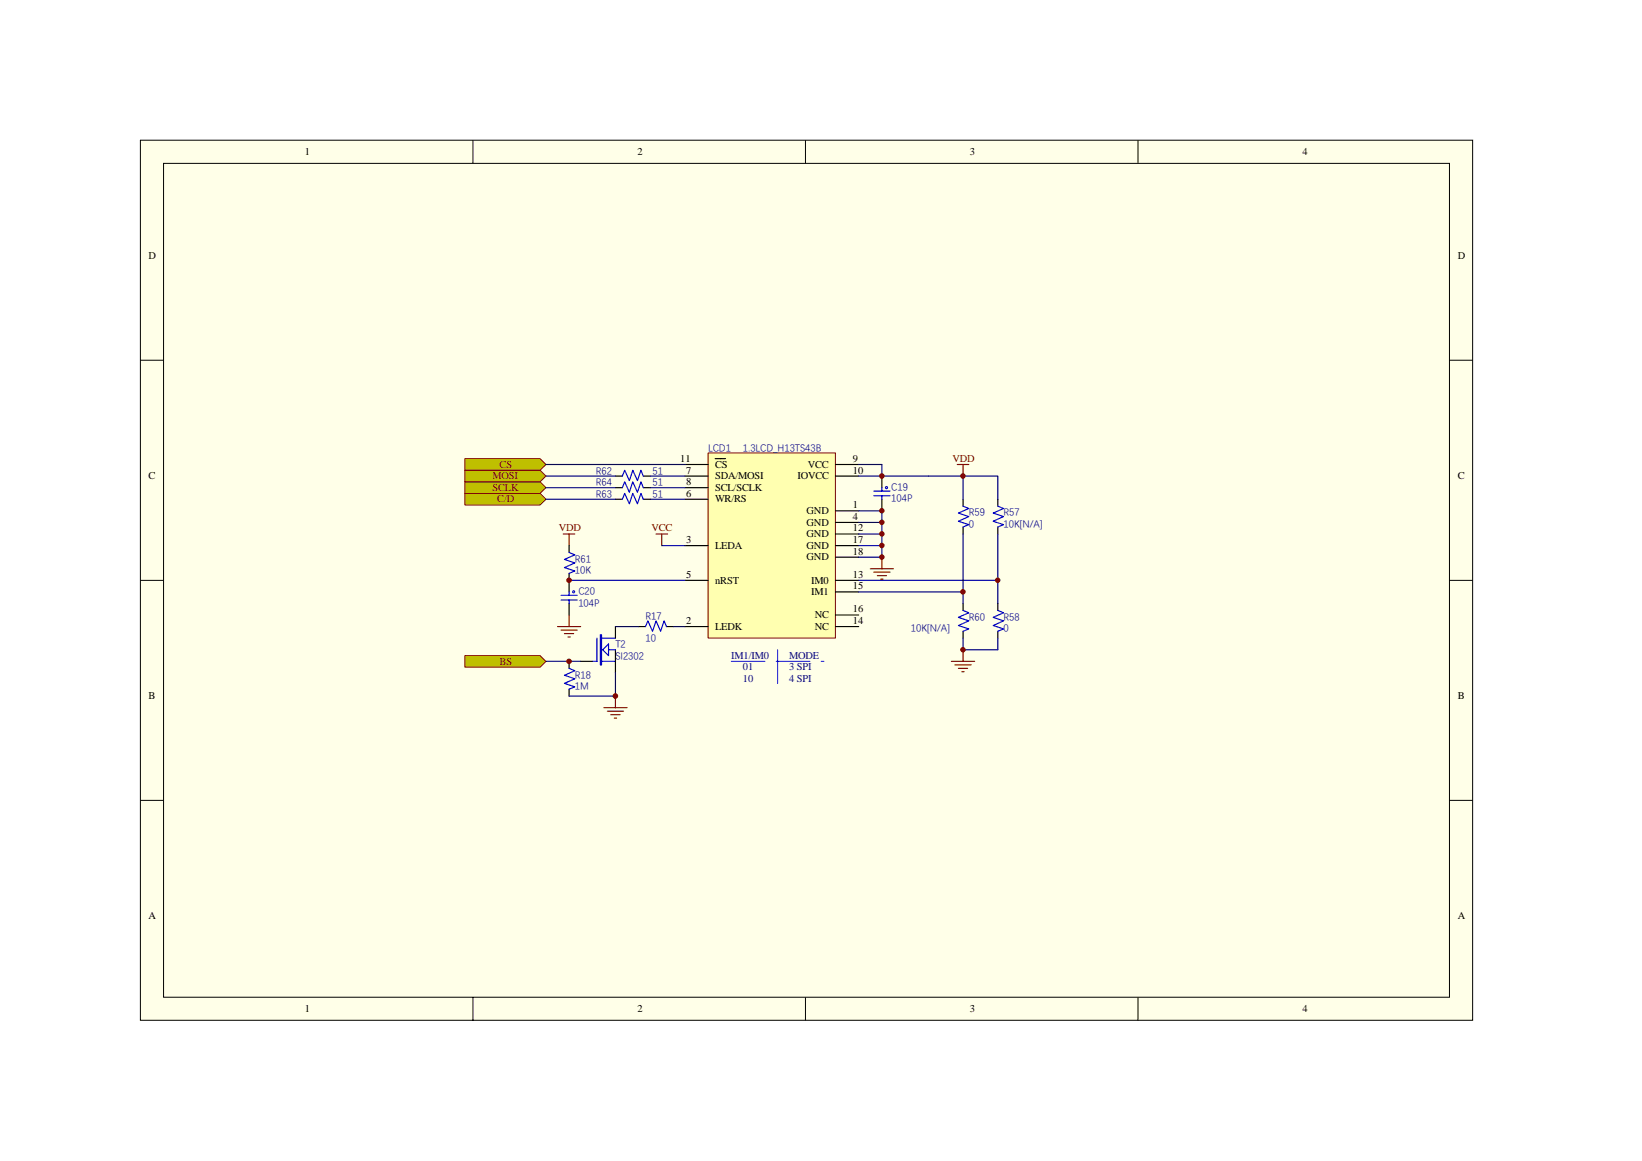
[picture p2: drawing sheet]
<svg xmlns="http://www.w3.org/2000/svg" width="297mm" height="210mm" viewBox="0 0 297 210" stroke-linecap="round" stroke-linejoin="round" font-family="sans-serif">
<path d="M25.4 25.4h241v159.1h-241z" fill="#ffffe8"/>
<g fill="none" stroke="#000" stroke-width=".18">
<path d="M25.4 25.4h241v159.1h-241zM29.6 29.5h232.6v150.9h-232.6zM85.6 25.4v4.1M145.7 25.4v4.1M205.9 25.4v4.1M25.4 65.2h4.2M262.2 65.2h4.2M25.4 105h4.2M262.2 105h4.2M25.4 144.8h4.2M262.2 144.8h4.2M85.6 180.4v4.2"/>
<path d="M145.7 180.4v4.2M205.9 180.4v4.2"/>
</g>
<g fill="#bfbf00" stroke="#800000" stroke-width=".18">
<path d="M84.1 87.1h13.6l1.1 1.1-1.1 1h-13.6z" fill-rule="evenodd"/>
<path d="M84.1 85h13.6l1.1 1.1-1.1 1h-13.6z" fill-rule="evenodd"/>
</g>
<path d="M172.1 119.6h4.2M174.2 117.5v2.1M172.7 120.2h3M173.4 120.9h1.6M174 121.5h.4" fill="none" stroke="#800000" stroke-width=".21"/>
<g fill="#bfbf00" stroke="#800000" stroke-width=".18">
<path d="M84.1 83h13.6l1.1 1-1.1 1h-13.6z" fill-rule="evenodd"/>
<path d="M84.1 89.2h13.6l1.1 1.1-1.1 1h-13.6z" fill-rule="evenodd"/>
</g>
<path d="M128.1 81.9h23v33.5h-23z" fill="#ffffb0"/>
<path d="M128.1 81.9h23v33.5h-23z" fill="none" stroke="#800000" stroke-width=".18"/>
<g fill="none" stroke="#000" stroke-width=".21">
<path d="M123.9 98.7h4.2M123.9 90.3h4.2M123.9 86.1h4.2M123.9 88.2h4.2M123.9 84h4.2M129.4 83h1.9M151.1 92.4h4.2M151.1 98.7h4.2M151.1 94.5h4.2M151.1 86.1h4.2M151.1 84h4.2M151.1 96.6h4.2"/>
<path d="M159.5 86.1v2.1M159.5 90.3v2.1M123.9 113.3h4.2M123.9 105h4.2M151.1 113.3h4.2M151.1 105h4.2M151.1 107.1h4.2M151.1 111.2h4.2M151.1 100.8h4.2"/>
</g>
<path d="M132.3 119.6h16.8M140.7 117.5v6.3" fill="none" stroke="#00f" stroke-width=".18" stroke-dasharray="6.1 2"/>
<path d="M159.5 84v2.1h8.4" fill="none" stroke="#000080" stroke-width=".21"/>
<path d="M173.2 84h2.1M174.2 84v2.1" fill="none" stroke="#800000" stroke-width=".21"/>
<path d="M158.1 89.7h2.9M158.1 88.8h2.9M159.5 88.2v.6M159.5 89.7v.6" fill="none" stroke="#00f" stroke-width=".21"/>
<circle cx="160.4" cy="88.2" r=".2" fill="#c0c0c0" stroke="#00f" stroke-width=".18"/>
<path d="M118.7 96.6h2.1M119.7 96.6v2.1M109.2 128h4.2M109.9 128.6h2.9M110.5 129.3h1.7M111.1 129.9h.4M111.3 125.9v2.1" fill="none" stroke="#800000" stroke-width=".21"/>
<path d="M111.3 88.2h1.3M111.3 86.1h1.3M116.4 88.2h1.2M116.4 86.1h1.2M103 119.6v1.3M105 119.6h2.1M111.3 113.3v2.1M111.3 117.5v4.2M103 124.7v1.2" fill="none" stroke="#000" stroke-width=".21"/>
<path d="M112.6 88.2l.4-1.1 .9 1.9 .6-1.9 .8 1.9 .6-1.9 .5 1.1M112.6 86.1l.4-1.1 .9 1.9 .6-1.9 .8 1.9 .6-1.9 .5 1.1M108 115.4v4.2h-.9M108.6 114.8h.2v5.4h-.2zM108.8 119.6h2.5M108.8 115.4h2.5M109 117.5l1.1-1v2.1zM110.1 117.5h1.2M103 120.9l1 .4-1.9 .8 1.9 .7-1.9 .8 1.9 .6-1 .5" fill="none" stroke="#00f" stroke-width=".21"/>
<path d="M98.8 88.2h12.5M98.8 86.1h12.5M98.8 84h25.1M117.6 88.2h6.3M117.6 86.1h6.3M117.6 90.3h6.3M98.8 119.6h6.2M111.3 121.7v4.2" fill="none" stroke="#000080" stroke-width=".21"/>
<path d="M84.1 118.6h13.6l1.1 1-1.1 1.1h-13.6z" fill-rule="evenodd" fill="#bfbf00" stroke="#800000" stroke-width=".18"/>
<g fill="none" stroke="#000080" stroke-width=".21">
<path d="M155.3 92.4h4.2M155.3 94.5h4.2M155.3 84h4.2M155.3 86.1h4.2M155.3 96.6h4.2M155.3 98.7h4.2M174.2 96.6v10.5h-18.9M174.2 86.1v4.2M180.5 96.6v8.4h-25.2M111.3 113.3h4.2M121.8 113.3h2.1M155.3 100.8h4.2"/>
<path d="M174.2 107.1v2M174.2 117.5h6.3M180.5 105v4.1M103 125.9h8.3"/>
</g>
<g fill="#800000" stroke="#800000" stroke-width=".18">
<circle cx="159.5" cy="86.1" r=".41"/>
<circle cx="102.9" cy="119.6" r=".41"/>
</g>
<path d="M174.2 90.3v1.2M174.2 95.3v1.3M180.5 90.3v1.2M180.5 95.3v1.3M103 105v2.1M103 109.1v2.1M115.5 113.3h1.3M120.6 113.3h1.2M174.2 109.1v1.3M174.2 114.2v1.2M180.5 109.1v1.3M180.5 114.2v1.2" fill="none" stroke="#000" stroke-width=".21"/>
<path d="M174.2 91.5l1.1 .5-1.9 .8 1.9 .6-1.9 .9 1.9 .6-1.1 .4M180.5 91.5l1 .5-1.8 .8 1.8 .6-1.8 .9 1.8 .6-1 .4M101.5 108.5h2.9M101.5 107.7h2.9M103 107.1v.6M103 108.5v.6M116.8 113.3l.4-1 .8 1.9 .7-1.9 .8 1.9 .6-1.9 .5 1M174.2 110.4l1.1 .4-1.9 .9 1.9 .6-1.9 .8 1.9 .6-1.1 .5M180.5 110.4l1 .4-1.8 .9 1.8 .6-1.8 .8 1.8 .6-1 .5" fill="none" stroke="#00f" stroke-width=".21"/>
<circle cx="103.8" cy="107" r=".19" fill="#c0c0c0" stroke="#00f" stroke-width=".18"/>
<path d="M101.9 96.6h2.1M103 96.6v2.1M100.9 113.3h4.1M101.5 114h2.9M102.1 114.6h1.7M102.7 115.2h.5M103 111.2v2.1M157.4 102.9h4.2M158.1 103.5h2.9M158.7 104.1h1.7M159.3 104.8h.4M159.5 100.8v2.1" fill="none" stroke="#800000" stroke-width=".21"/>
<path d="M103 98.7v1.2M111.3 90.3h1.3M116.4 90.3h1.2M103 103.7v1.3" fill="none" stroke="#000" stroke-width=".21"/>
<path d="M103 99.9l1 .5-1.9 .8 1.9 .6-1.9 .9 1.9 .6-1 .4M112.6 90.3l.4-1.1 .9 1.9 .6-1.9 .8 1.9 .6-1.9 .5 1.1" fill="none" stroke="#00f" stroke-width=".21"/>
<path d="M98.8 90.3h12.5M119.7 98.7h4.2M159.5 92.4v8.4M167.9 86.1h12.6v4.2M103 105h20.9M174.2 115.4v2.1M180.5 115.4v2.1" fill="none" stroke="#000080" stroke-width=".21"/>
<g fill="#800000" stroke="#800000" stroke-width=".18">
<circle cx="174.2" cy="107" r=".4"/>
<circle cx="180.5" cy="104.9" r=".4"/>
<circle cx="102.9" cy="104.9" r=".41"/>
<circle cx="174.2" cy="117.5" r=".4"/>
<circle cx="174.2" cy="86.1" r=".41"/>
<circle cx="111.3" cy="125.9" r=".42"/>
<circle cx="159.5" cy="100.8" r=".4"/>
<circle cx="159.5" cy="92.4" r=".4"/>
<circle cx="159.5" cy="94.5" r=".4"/>
<circle cx="159.5" cy="96.6" r=".4"/>
<circle cx="159.5" cy="98.7" r=".4"/>
</g>
<g font-size="1.9">
<text x="55.2" y="28">1</text>
<text x="115.3" y="28">2</text>
<text x="175.5" y="28">3</text>
<text x="235.6" y="28">4</text>
<text x="26.9" y="46.9">D</text>
<text x="263.7" y="46.9">D</text>
<text x="123.1" y="83.5">11</text>
<text x="154.3" y="83.5">9</text>
<text x="26.9" y="86.7">C</text>
<text x="124.1" y="89.8">6</text>
<text x="124.1" y="85.6">7</text>
<text x="124.1" y="87.7">8</text>
<text x="129.4" y="86.7">SDA/MOSI</text>
<text x="129.4" y="88.8">SCL/SCLK</text>
<text x="129.4" y="84.6">CS</text>
<text x="144.2" y="86.7">IOVCC</text>
<text x="146.1" y="84.6">VCC</text>
<text x="154.3" y="85.6">10</text>
<text x="263.7" y="86.7">C</text>
<text x="129.4" y="90.9">WR/RS</text>
<text x="145.9" y="93">GND</text>
<text x="145.9" y="95.1">GND</text>
<text x="154.3" y="91.9">1</text>
<text x="154.3" y="94">4</text>
<text x="124.1" y="98.2">3</text>
<text x="129.4" y="99.3">LEDA</text>
<text x="145.9" y="97.2">GND</text>
<text x="145.9" y="99.3">GND</text>
<text x="145.9" y="101.3">GND</text>
<text x="154.3" y="96.1">12</text>
<text x="154.3" y="98.2">17</text>
<text x="154.3" y="100.3">18</text>
<text x="124.1" y="104.5">5</text>
<text x="129.4" y="105.5">nRST</text>
<text x="146.7" y="105.5">IM0</text>
<text x="146.7" y="107.6">IM1</text>
<text x="154.3" y="104.5">13</text>
<text x="154.3" y="106.6">15</text>
<text x="124.1" y="112.9">2</text>
<text x="129.4" y="113.9">LEDK</text>
<text x="147.4" y="113.9">NC</text>
<text x="147.4" y="111.8">NC</text>
<text x="154.3" y="112.9">14</text>
<text x="154.3" y="110.8">16</text>
<text x="26.9" y="126.5">B</text>
<text x="263.7" y="126.5">B</text>
<text x="26.9" y="166.3">A</text>
<text x="263.7" y="166.3">A</text>
<text x="55.2" y="183">1</text>
<text x="115.3" y="183">2</text>
<text x="175.5" y="183">3</text>
<text x="235.6" y="183">4</text>
</g>
<g font-size="1.9" fill="#800000">
<text x="172.3" y="83.5">VDD</text>
<text x="89.1" y="88.8">SCLK</text>
<text x="89.1" y="86.7">MOSI</text>
<text x="90.4" y="84.6">CS</text>
<text x="90" y="90.9">C/D</text>
<text x="101.1" y="96.1">VDD</text>
<text x="117.8" y="96.1">VCC</text>
<text x="90.4" y="120.2">BS</text>
</g>
<g font-size="1.9" fill="#11037e">
<text x="132.3" y="119.1">IM1/IM0</text>
<text x="142.8" y="119.1">MODE</text>
<text x="134.4" y="121.2">01</text>
<text x="134.4" y="123.3">10</text>
<text x="142.8" y="121.2">3 SPI</text>
<text x="142.8" y="123.3">4 SPI</text>
</g>
<g font-size="1.8" fill="#000080">
<text x="128.1" y="81.5">LCD1</text>
<text x="134.4" y="81.5">1.3LCD_H13TS43B</text>
<text x="107.8" y="87.8">R64</text>
<text x="107.8" y="85.7">R62</text>
<text x="107.8" y="89.9">R63</text>
<text x="118" y="87.8">51</text>
<text x="118" y="85.7">51</text>
<text x="118" y="89.9">51</text>
<text x="161.2" y="88.6">C19</text>
<text x="161.2" y="90.7">104P</text>
<text x="175.3" y="93.2">R59</text>
<text x="175.3" y="95.3">0</text>
<text x="181.5" y="93.2">R57</text>
<text x="181.5" y="95.3">10K[N/A]</text>
<text x="104" y="101.6">R61</text>
<text x="104" y="103.7">10K</text>
<text x="104.6" y="107.5">C20</text>
<text x="104.6" y="109.6">104P</text>
<text x="116.8" y="111.9">R17</text>
<text x="175.3" y="112.1">R60</text>
<text x="181.5" y="112.1">R58</text>
<text x="111.3" y="119.2">SI2302</text>
<text x="111.3" y="117.1">T2</text>
<text x="116.8" y="115.8">10</text>
<text x="164.8" y="114.2">10K[N/A]</text>
<text x="181.5" y="114.2">0</text>
<text x="104" y="122.6">R18</text>
<text x="104" y="124.7">1M</text>
</g>
</svg>
